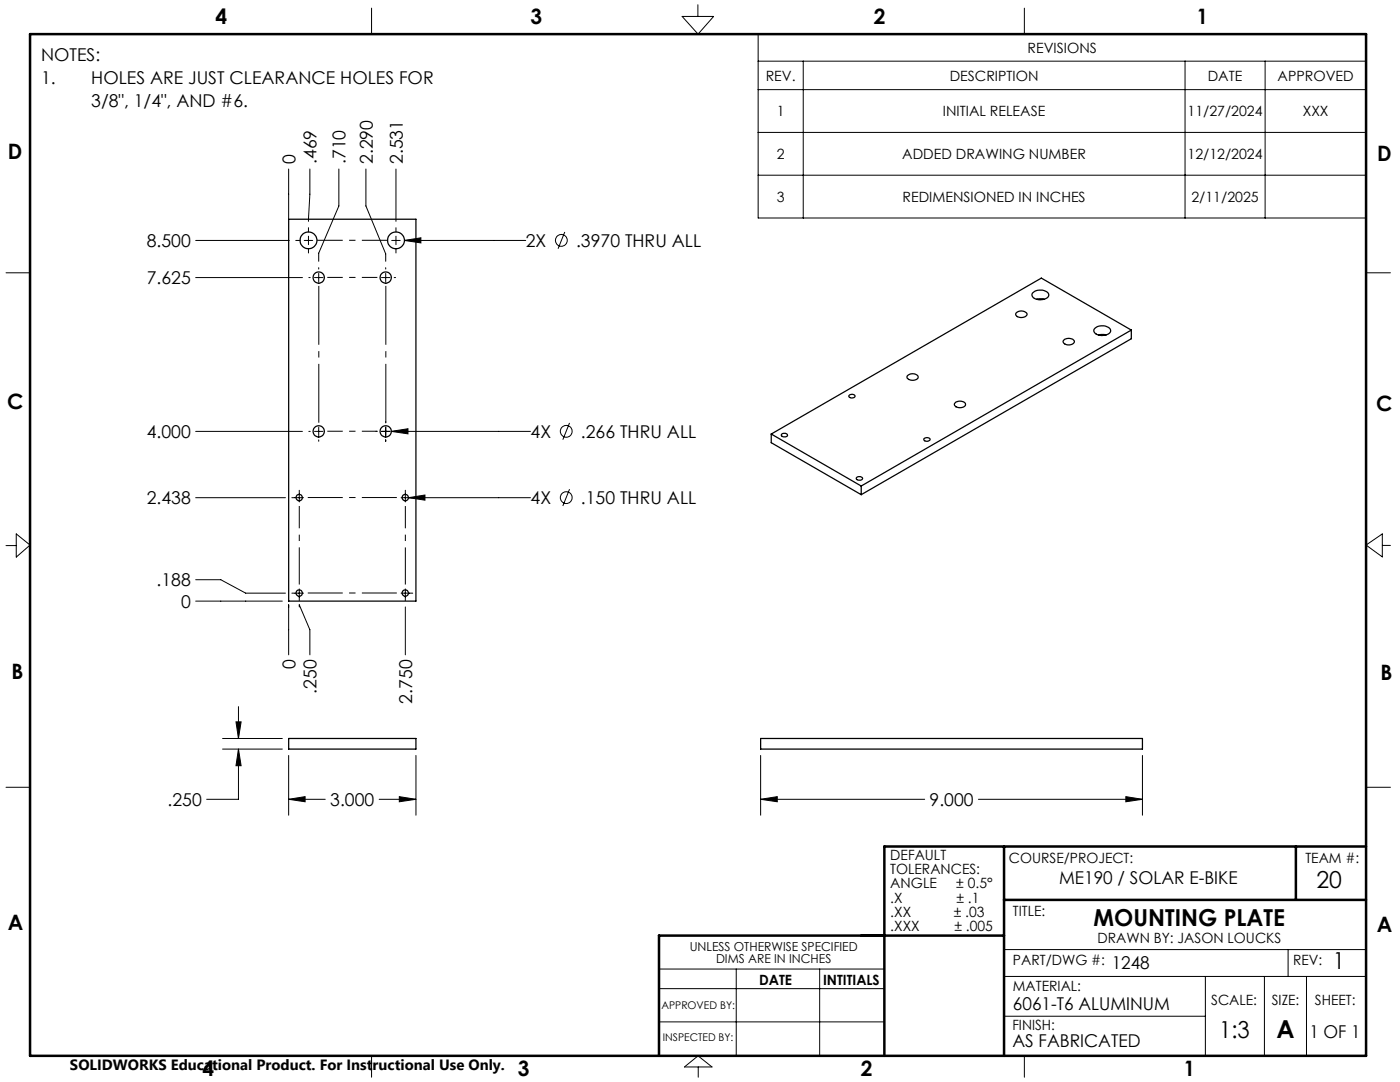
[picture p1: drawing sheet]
<svg xmlns="http://www.w3.org/2000/svg" width="279mm" height="216mm" viewBox="0 0 279 216" stroke-linecap="round" stroke-linejoin="round" font-family="sans-serif">
<g fill="none" stroke="#000" stroke-width=".25">
<path d="M57.6 43.7h25.4v76.2h-25.4zM206.2 58.4a2.28 2.28 0 0 1 3.1 .2 1.01 1.01 0 0 1-1.2 1.2 1.6 1.6 0 0 1-2.1-1.1zM206.9 59.7l.5-.1 1 .1M169.4 78.9a.7 .7 0 0 1 1.2 .2 .72 .72 0 0 1-1.2-.1zM181 75a1.39 1.39 0 0 1 2.2 .2 1.23 1.23 0 0 1-1.9 .5l-.3-.2zM202.8 62.5a1.45 1.45 0 0 1 2.2 .1 1.26 1.26 0 0 1-2 .6l-.3-.4zM212.2 67.9a1.45 1.45 0 0 1 2.2 .2 1.23 1.23 0 0 1-1.1 .7 1.23 1.23 0 0 1-1.1-.7zM218.5 65.5a2.28 2.28 0 0 1 3.1 .3 1.01 1.01 0 0 1-1.1 1.1 1.76 1.76 0 0 1-2.2-.9zM219.2 66.9l.5-.2 1 .2M225.8 65.9l-53.9 31.1M225.8 65.9v1.7l-53.9 31.1M225.8 65.9l-18-10.4-53.9 31.1"/>
<path d="M153.9 86.6v1.7l18 10.4M153.9 86.6l18 10.4M156 86.7a.69 .69 0 0 1 1.2 .2 .74 .74 0 0 1-1.3-.1zM171 95.2a.68 .68 0 0 1 1.1 .4 .74 .74 0 0 1-1.2-.2zM171.9 97v1.7M184.4 87.5a.71 .71 0 0 1 1.2 .3 .71 .71 0 0 1-1.2-.2zM190.8 80.2a1.44 1.44 0 0 1 1.9 .4 1.02 1.02 0 0 1-1.5 .7 .6 .6 0 0 1-.7-.4 .6 .6 0 0 1 .3-.7zM57.6 147.4h25.4v2.1h-25.4zM151.8 147.4h76.2v2.1h-76.2z"/>
<circle cx="61.6" cy="48" r="1.68"/>
<circle cx="63.6" cy="55.4" r="1.13"/>
<circle cx="77" cy="55.4" r="1.13"/>
<circle cx="79" cy="48" r="1.68"/>
<circle cx="59.7" cy="99.3" r=".63"/>
<circle cx="63.6" cy="86.1" r="1.13"/>
<circle cx="77" cy="86.1" r="1.13"/>
<circle cx="80.9" cy="99.3" r=".63"/>
<circle cx="59.7" cy="118.4" r=".63"/>
<circle cx="80.9" cy="118.4" r=".63"/>
</g>
<g fill="none" stroke="#000" stroke-width=".2">
<path d="M74.2 1.6v5.2M136.1 3.3h6.3l-3.1 3.5zM139.3 1v2.3M151.3 6.8h121.3v36.7h-121.3zM151.3 12.2h121.3M151.3 17.9h121.3M160.3 12.2v31.3M204.4 1.6v5.2M236.5 12.2v31.3M252.5 12.2v31.3M57.6 33.7v10M61.8 33.7v5l-.2 5.5"/>
<path d="M67.6 33.7v7.4l-4 9.4v1.6M73 33.7v7.4l4 9.6v1.4M79 33.7v10.5M151.3 26.4h121.3M151.3 35h121.3M1.2 54.4h4.8M39.1 48h18.6M39.1 55.4h21.3M59 48h.9M60.7 48h1.7M61.6 45.4v.9M61.6 47.1v1.7"/>
<path d="M61.6 49.7v.8M61.6 55.4h.3M62.8 55.4h1.7M63.6 53.4v.3M63.6 54.5v1.7M76.1 55.4h1.7M77 53.4v.3M77 54.5v1.7M78.2 48h1.7M78.7 55.4h.3M79 45.4v.9M79 47.1v1.7"/>
<path d="M79 49.7v.8M80.7 48h24.2M80.7 48l3.3-.6v1.1zM112.7 46.3l-1.3 3.3M272.6 54.4h4.9M39.1 86.1h21.3M39.1 99.3h17.9M58.2 99.3h2.4M59.7 97.8v2.4M61.6 86.1h.3M62.8 86.1h1.7M63.6 85.2v1.7"/>
<path d="M63.6 87.8v.3M75 86.1h.3M76.1 86.1h1.7M77 84.1v.3M77 85.2v1.7M77 87.8v.3M78.1 86.1l3.3-.6v1.1zM78.1 86.1h27.8M80 99.3h25.9M80.9 97.8v2.4M81.5 99.3l3.3-.5v1zM113.7 84.4l-1.4 3.3"/>
<path d="M113.7 97.6l-1.4 3.4M1.2 108.9h2M3.2 106.5l2.8 2.3-2.8 2.4zM39.1 115.7h5l4.9 2.7h8M39.1 119.9h17.2M58.2 118.4h2.4M59.7 117.5v2.3M80 118.4h2.4M80.9 117.5v2.3M272.6 108.8l3.3-2.3v4.6zM275.9 108.8h1.6M57.6 120.7v10"/>
<path d="M59.7 121.1v-.4l2.1 5v5M80.9 121.1v9.6M1.2 157.1h4.8M44.4 147.4h11.9M44.4 149.5h11.9M47.1 144h1l-.5 3.4zM47.6 149.5l.5 3.3h-1zM47.6 149.5v10h-6.4M47.6 141v6.4M57.6 159.5l3.3-.5v1zM57.6 150.7v12M57.6 159.5h7.3"/>
<path d="M75.7 159.5h7.3M79.7 159l3.3 .5-3.3 .5zM83 150.7v12M151.8 159.5l3.3-.5v1zM151.8 159.5h32.7M151.8 150.7v12M195.3 159.5h32.7M224.7 159l3.3 .5-3.3 .5zM228 150.7v12M272.6 157.1h4.9M131.5 193.4h45M131.5 197.3h45"/>
<path d="M146.9 193.4v17.3M163.6 193.4v17.3M200.4 194.8h72.2M200.4 189.5h72.2M240.6 194.8v15.9M252.3 194.8v15.9M257.1 189.5v5.3M260.7 194.8v15.9M74.2 210.7v4.2M131.5 203.9h45M136.6 212.9l2.7-2.2 2.8 2.2zM139.3 212.9v2"/>
<path d="M200.4 202.8h40.2M204.4 210.7v4.2"/>
<circle cx="112" cy="48" r="1.18"/>
<circle cx="113" cy="99.3" r="1.18"/>
<circle cx="113" cy="86.1" r="1.18"/>
</g>
<path d="M65.3 55.4h10M65.3 86h10" fill="none" stroke="#000" stroke-width=".2" stroke-dasharray="15.2 1.3 1.3 1.3" stroke-dashoffset="12.1" stroke-linecap="butt"/>
<path d="M63.6 84.4v-27.4M77 84.4v-27.4" fill="none" stroke="#000" stroke-width=".2" stroke-dasharray="15.2 1.3 1.3 1.3" stroke-dashoffset="3.5" stroke-linecap="butt"/>
<path d="M61.4 99.3h17.8M61.4 118.3h17.8" fill="none" stroke="#000" stroke-width=".2" stroke-dasharray="15.2 1.3 1.3 1.3" stroke-dashoffset="8.3" stroke-linecap="butt"/>
<path d="M59.7 116.6v-15.6M80.9 116.6v-15.6" fill="none" stroke="#000" stroke-width=".2" stroke-dasharray="15.2 1.3 1.3 1.3" stroke-dashoffset="7.8" stroke-linecap="butt"/>
<path d="M63.3 47.9h14.1" fill="none" stroke="#000" stroke-width=".2" stroke-dasharray="15.2 1.3 1.3 1.3" stroke-dashoffset="10.1" stroke-linecap="butt"/>
<path d="M6 6.8h266.6v203.9h-266.6zM200.4 179.6h72.2M200.4 168.9v41.8M258.6 168.9v10.7M272.6 168.9h-96.1v41.8M200.4 186.7h-68.9v24" fill="none" stroke="#000" stroke-width=".5"/>
<path d="M57.6 159.5l3.3-.5v1zM79.7 159l3.3 .5-3.3 .5zM47.1 144h1l-.5 3.4zM47.6 149.5l.5 3.3h-1zM151.8 159.5l3.3-.5v1zM224.7 159l3.3 .5-3.3 .5zM78.1 86.1l3.3 .5v-1.1zM81.5 99.3l3.3 .5v-1zM80.7 48l3.3 .5v-1.1z" fill="#000"/>
<text font-size="4.9" x="254.7" y="207.1">A</text>
<g font-size="4.7">
<text x="262.7" y="177.2">20</text>
<text x="218.2" y="184.8">MOUNTING PLATE</text>
<text x="266" y="193.4">1</text>
<text x="243.3" y="207.1">1:3</text>
</g>
<g font-size="4.2">
<text x="43" y="4.7">4</text>
<text x="105.9" y="4.7">3</text>
<text x="174.4" y="4.7">2</text>
<text x="238.8" y="4.7">1</text>
<text x="1.6" y="31.7">D</text>
<text x="274.8" y="32">D</text>
<text x="1.4" y="81.6">C</text>
<text x="274.6" y="82">C</text>
<text x="2.3" y="135.4">B</text>
<text x="275.5" y="135.8">B</text>
<text x="1.5" y="185.6">A</text>
<text x="274.8" y="186">A</text>
<text x="40.4" y="214.8">4</text>
<text x="103.3" y="214.8">3</text>
<text x="171.8" y="214.8">2</text>
<text x="236.3" y="214.8">1</text>
</g>
<g font-size="3.5">
<text x="8.2" y="12.2">NOTES:</text>
<text x="8.2" y="16.7">1.</text>
<text x="18.2" y="16.7">HOLES ARE JUST CLEARANCE HOLES FOR</text>
<text x="18.2" y="21.3">3/8&quot;, 1/4&quot;, AND #6.</text>
<text x="58.9" y="32.7" transform="rotate(-90 58.9 32.7)">0</text>
<text x="63.2" y="32.7" transform="rotate(-90 63.2 32.7)">.469</text>
<text x="69" y="32.7" transform="rotate(-90 69 32.7)">.710</text>
<text x="74.4" y="32.7" transform="rotate(-90 74.4 32.7)">2.290</text>
<text x="80.4" y="32.7" transform="rotate(-90 80.4 32.7)">2.531</text>
<text x="29.3" y="49.3">8.500</text>
<text x="104.9" y="49.3">2X</text>
<text x="115" y="49.3">.3970 THRU ALL</text>
<text x="29.3" y="56.7">7.625</text>
<text x="29.3" y="87.4">4.000</text>
<text x="105.9" y="87.4">4X</text>
<text x="115.9" y="87.4">.266 THRU ALL</text>
<text x="29.3" y="100.6">2.438</text>
<text x="105.9" y="100.6">4X</text>
<text x="115.9" y="100.6">.150 THRU ALL</text>
<text x="31.2" y="117">.188</text>
<text x="36.1" y="121.3">0</text>
<text x="58.9" y="133.6" transform="rotate(-90 58.9 133.6)">0</text>
<text x="63.2" y="138.5" transform="rotate(-90 63.2 138.5)">.250</text>
<text x="82.2" y="140.4" transform="rotate(-90 82.2 140.4)">2.750</text>
<text x="33.5" y="160.8">.250</text>
<text x="65.9" y="160.8">3.000</text>
<text x="185.5" y="160.8">9.000</text>
<text x="211.4" y="176.4">ME190 / SOLAR E-BIKE</text>
<text x="221.9" y="193.4">1248</text>
<text x="202.2" y="201.6">6061-T6 ALUMINUM</text>
<text x="202" y="209">AS FABRICATED</text>
<text x="261.3" y="207.1">1 OF 1</text>
</g>
<text font-size="3" x="14" y="213.5">SOLIDWORKS Educational Product. For Instructional Use Only.</text>
<g font-size="2.8">
<text x="205.1" y="10.5">REVISIONS</text>
<text x="152.8" y="16.1">REV.</text>
<text x="189.5" y="16.1">DESCRIPTION</text>
<text x="241" y="16.1">DATE</text>
<text x="255" y="16.1">APPROVED</text>
<text x="155" y="23.2">1</text>
<text x="188.2" y="23.2">INITIAL RELEASE</text>
<text x="237" y="23.2">11/27/2024</text>
<text x="260" y="23.2">XXX</text>
<text x="155" y="31.7">2</text>
<text x="180.1" y="31.7">ADDED DRAWING NUMBER</text>
<text x="237" y="31.7">12/12/2024</text>
<text x="155" y="40.3">3</text>
<text x="180.1" y="40.3">REDIMENSIONED IN INCHES</text>
<text x="237.8" y="40.3">2/11/2025</text>
<text x="177.7" y="171.6">DEFAULT</text>
<text x="201.4" y="172.1">COURSE/PROJECT:</text>
<text x="260.5" y="172.1">TEAM #:</text>
<text x="177.7" y="174.4">TOLERANCES:</text>
<text x="177.7" y="177.3">ANGLE</text>
<text x="190.8" y="177.3">± 0.5°</text>
<text x="177.7" y="180.1">.X</text>
<text x="177.7" y="182.9">.XX</text>
<text x="177.7" y="185.7">.XXX</text>
<text x="190.3" y="182.9">± .03</text>
<text x="190.5" y="185.7">± .005</text>
<text x="190.9" y="180.1">± .1</text>
<text x="202.2" y="182.7">TITLE:</text>
<text x="219" y="188.1">DRAWN BY: JASON LOUCKS</text>
<text x="151.5" y="196.5">DATE</text>
<text x="164.3" y="196.5">INTITIALS</text>
<text x="202.2" y="197.8">MATERIAL:</text>
<text x="202.2" y="192.6">PART/DWG #:</text>
<text x="258.1" y="192.6">REV:</text>
<text x="241.7" y="200.6">SCALE:</text>
<text x="253.8" y="200.6">SIZE:</text>
<text x="262.4" y="200.6">SHEET:</text>
<text x="202" y="205.5">FINISH:</text>
</g>
<g font-size="2.5">
<text x="137.6" y="189.8">UNLESS OTHERWISE SPECIFIED</text>
<text x="142.9" y="192.3">DIMS ARE IN INCHES</text>
</g>
<g font-size="2.1">
<text x="132" y="201.4">APPROVED BY:</text>
<text x="132.3" y="207.6">INSPECTED BY:</text>
</g>
</svg>
